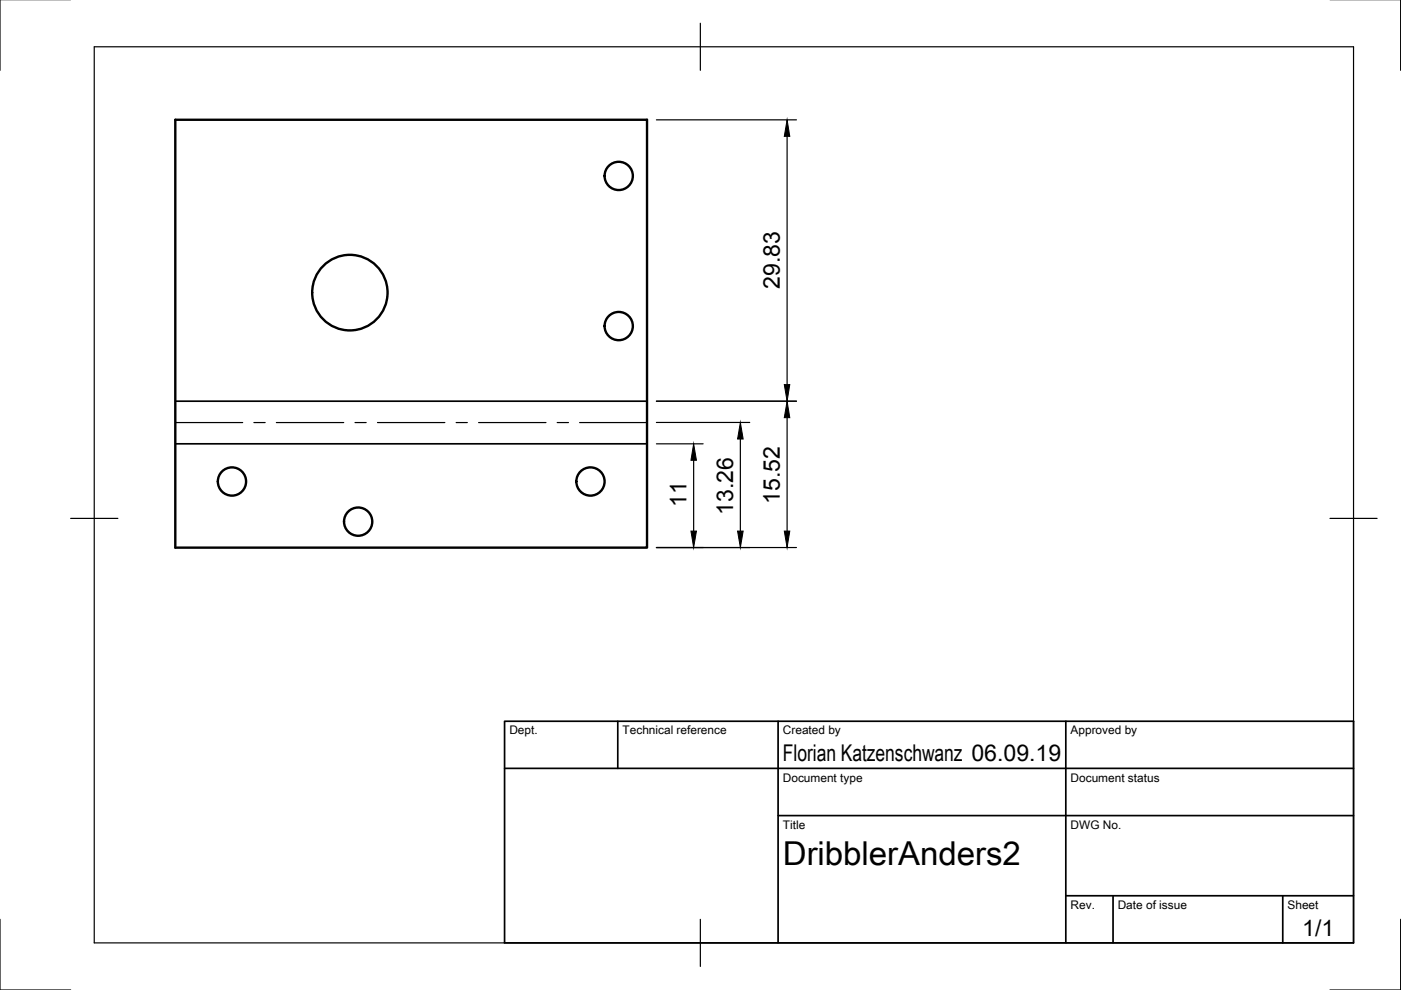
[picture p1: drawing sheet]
<svg xmlns="http://www.w3.org/2000/svg" width="297mm" height="210mm" viewBox="0 0 297 210" stroke-linecap="round" stroke-linejoin="round" font-family="sans-serif">
<!-- layer: Sichtbar -->
<g fill="none" stroke="#000" stroke-width=".51">
<path d="M37.2 25.4h100v90.7h-100z"/>
<circle cx="131.2" cy="37.3" r="3"/>
<circle cx="74.2" cy="62" r="8"/>
<circle cx="131.2" cy="69.1" r="3"/>
<circle cx="49.2" cy="102.1" r="3"/>
<circle cx="75.9" cy="110.6" r="3"/>
<circle cx="125.2" cy="102.1" r="3"/>
</g>
<!-- layer: Mittellinien -->
<path d="M37.2 89.6h14.3M53.8 89.6h2.4M58.6 89.6h14.3M75.3 89.6h2.3M80 89.6h14.3M96.7 89.6h2.4M101.5 89.6h14.3M118.1 89.6h2.4M122.9 89.6h14.3" fill="none" stroke="#000" stroke-width=".25"/>
<!-- layer: Sichtbar schmal -->
<path d="M37.2 94.1h100M37.2 85.1h100" fill="none" stroke="#000" stroke-width=".36"/>
<!-- layer: Border -->
<path d="M0 -.1v15M297 -.1v15M20 9.9h267v190h-267zM148.5 4.9v10M15 109.9h10M282 109.9h10M0 194.9v15h15M148.5 194.9v10M297 194.9v15h-15" fill="none" stroke="#000" stroke-width=".25"/>
<!-- layer: TitleBlock -->
<path d="M107 152.9h180v47h-180zM131 152.9v10M165 152.9v47M226 152.9v47M107 162.9h180M165 172.9h122M226 189.9h61M236 189.9v10M272 189.9v10" fill="none" stroke="#000" stroke-width=".36"/>
<!-- layer: Dimensions -->
<path d="M139.2 25.4h29.7M166.9 28.9v52.6M139.2 94.1h9.9M139.2 89.6h19.8M139.2 85.1h29.7M147.1 97.6v15M157 93.1v19.5M166.9 88.6v24M139.2 116.1h29.7" fill="none" stroke="#000" stroke-width=".25"/>
<path d="M166.9 25.4l.5 3.5h-1.1zM147.1 94.1l.6 3.5h-1.2zM157 89.6l.6 3.5h-1.2zM166.9 85.1l.5 3.5h-1.1zM166.3 81.5h1.1l-.5 3.6zM146.5 112.6h1.2l-.6 3.5zM156.4 112.6h1.2l-.6 3.5zM166.3 112.6h1.1l-.5 3.5z" fill="#000" stroke="#000" stroke-width=".21"/>
<text font-size="7" x="166" y="183.4">DribblerAnders2</text>
<g font-size="4.9">
<text x="165.3" y="61.3" transform="rotate(-90 165.3 61.3)">29.83</text>
<text x="145.6" y="107.4" transform="rotate(-90 145.6 107.4)">11</text>
<text x="165.3" y="106.8" transform="rotate(-90 165.3 106.8)">15.52</text>
<text x="155.4" y="109.1" transform="rotate(-90 155.4 109.1)">13.26</text>
<text x="166" y="161.4">Florian Katzenschwanz 06.09.19</text>
<text x="276.1" y="198.5">1/1</text>
</g>
<g font-size="2.5">
<text x="108" y="155.7">Dept.</text>
<text x="132" y="155.7">Technical reference</text>
<text x="166" y="155.7">Created by</text>
<text x="227" y="155.7">Approved by</text>
<text x="166" y="165.7">Document type</text>
<text x="227" y="165.7">Document status</text>
<text x="166" y="175.7">Title</text>
<text x="227" y="175.7">DWG No.</text>
<text x="227" y="192.7">Rev.</text>
<text x="237" y="192.7">Date of issue</text>
<text x="273" y="192.7">Sheet</text>
</g>
</svg>
